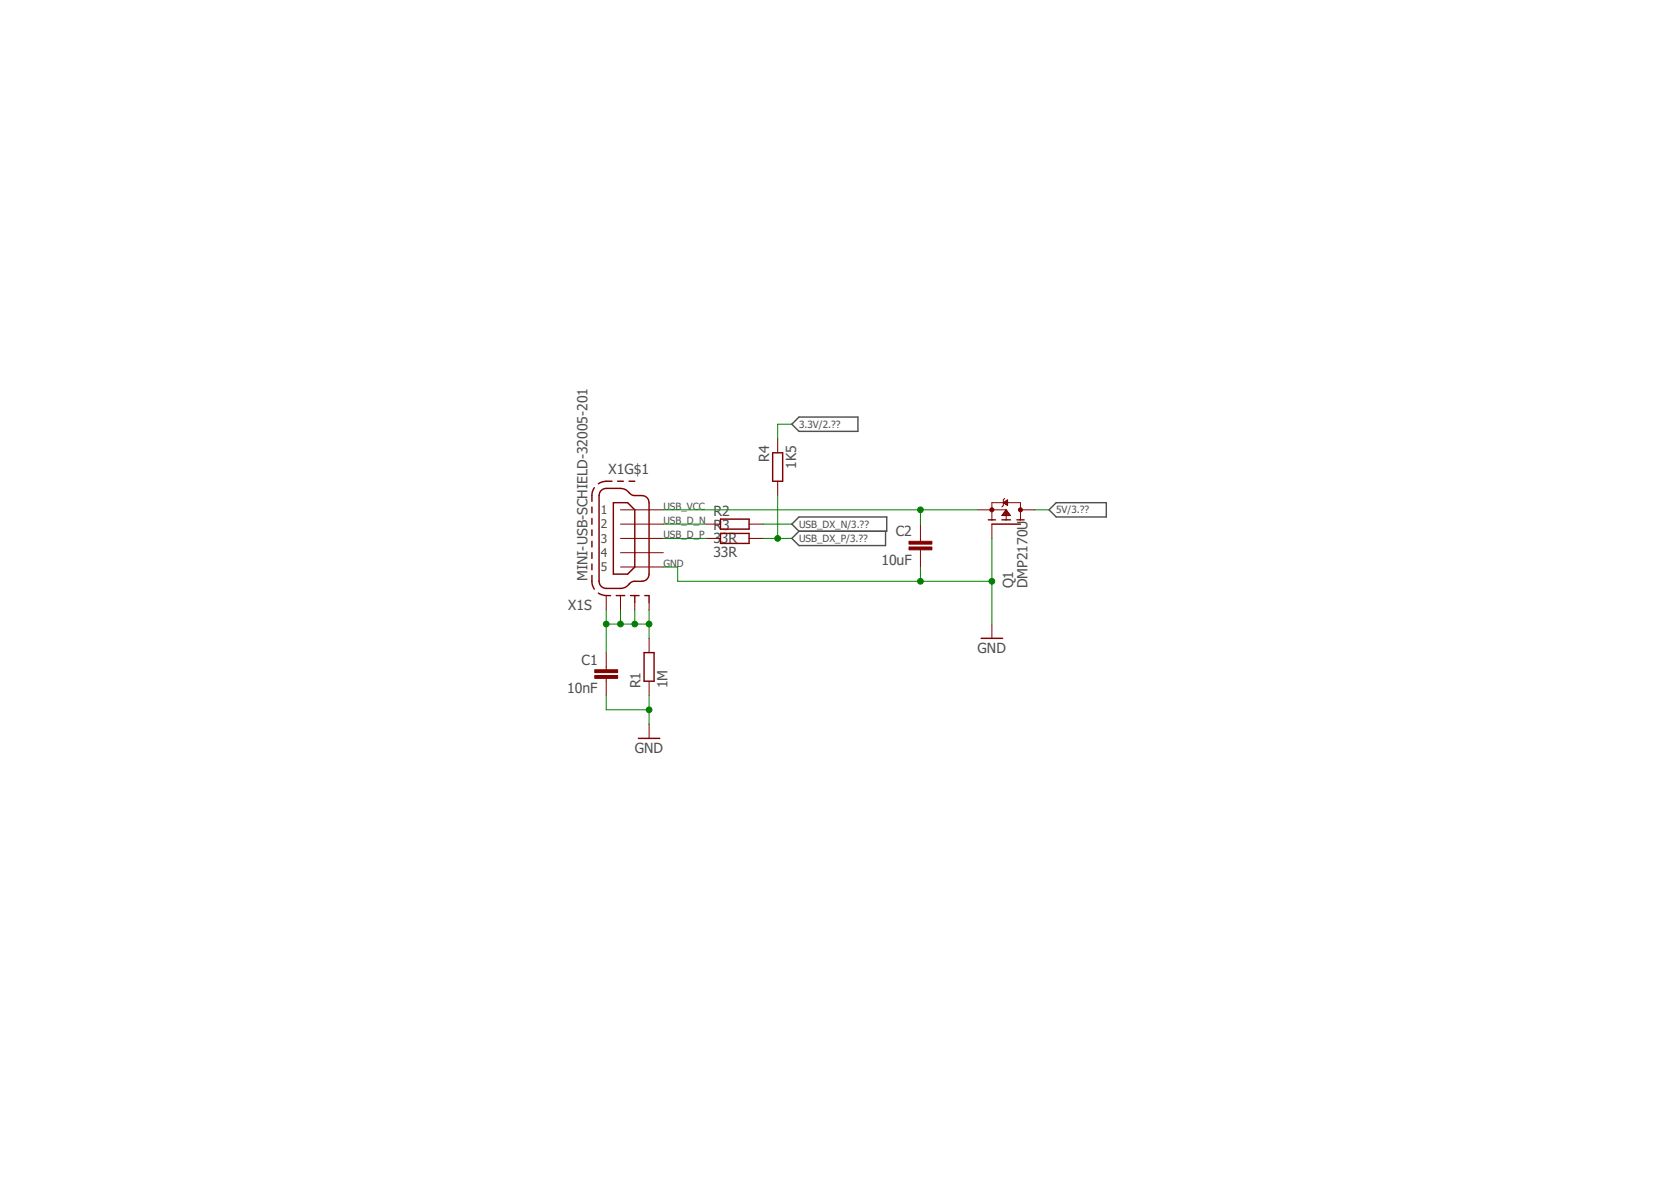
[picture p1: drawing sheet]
<svg xmlns="http://www.w3.org/2000/svg" width="297mm" height="210mm" viewBox="0 0 297 210" stroke-linecap="round" stroke-linejoin="round" font-family="sans-serif">
<path d="M140.8 75.4l1.2-1.3h10.5v2.6h-10.5zM140.8 93.2l1.2-1.3h15.6v2.5h-15.6zM142 94.4l-1.2 1.3 1.2 1.3h15.4v-2.6M186.5 90.6l1.2-1.3h9v2.6h-9z" fill="none" stroke="#505050" stroke-width=".25"/>
<g fill="none" stroke="#800000" stroke-width=".18">
<path d="M138.2 77.9v2.6M110.3 90.6h7.6M110.3 93.2h7.6M110.3 95.7h7.6M110.3 98.2h7.6M125.5 93.2h2.6M125.5 95.7h2.6M133.2 93.2h2.5M133.2 95.7h2.5M138.2 85.5v2.6M163.6 93.2v3M163.6 97.7v3.1"/>
<path d="M173.8 90.6h5.1M176.3 92.4v-3.1h5.1v3.1M176.3 93.2v2.5M178.1 91.6h1.5M178.2 91.5h1.3M178.3 91.4h1.1M178.4 89.3l.7-.5v1.1zM178.4 91.2h.9M178.4 89.3h.7M178.5 89.4h.6M178.5 91.1h.7M178.6 91h.5"/>
<path d="M178.6 89.2h.5M178.6 88.6l-.2 .2v1.1l-.3 .2M178.6 89.6h.5M178.7 90.9h.3M178.8 90.7h.2M178.8 89.1h.3M178.8 89.7h.3M178.9 90.6v1.8M178.9 90.6l.7 1h-1.5zM179 88.9h.1M179 89.8h.1M181.4 90.6h2.5"/>
<path d="M107.8 105.9v2.5M107.8 116v3M110.3 100.8h7.6M110.3 105.9v2.5M112.8 105.9v2.5M115.4 105.9v2.5M115.4 113.5v2.5M176.3 110.9v2.6M107.8 120.6v3M115.4 121.1v2.5M115.4 128.7v2.5"/>
</g>
<g fill="#800000" stroke="#800000" stroke-width=".18">
<path d="M161.6 97.2h4.1v.5h-4.1z"/>
<path d="M161.6 96.2h4.1v.5h-4.1z"/>
<path d="M105.7 120.1h4.1v.5h-4.1z"/>
<path d="M105.7 119h4.1v.5h-4.1z"/>
</g>
<g fill="none" stroke="#800000" stroke-width=".25">
<path d="M105.2 90.1v1M105.2 92.1v1.1M105.2 94.2v1M105.2 96.2v1M105.2 98.2v1.1M105.6 86.7l-.1 .3a3.6 3.6 0 0 0-.3 2.1M106.8 87.3l.4-.4 .6-.1h2.5a2.66 2.66 0 0 1 2 1.1l.5 .2a2.64 2.64 0 0 1 2.1 .2l.4 .5 .1 .5v12.7l-.1 .6-.4 .4a2.64 2.64 0 0 1-2.1 .3 2.31 2.31 0 0 0-1.5 1l-1 .3h-2.5l-.8-.3-.5-.7v-15.5zM108.8 85.5a3.7 3.7 0 0 0-2.4 .5M109 89.3h2.6l1.2 1.3v10.2l-1.2 1.2h-2.6zM109.8 85.5h1M111.8 85.5h1M128.1 92.3h5.1v1.7h-5.1z"/>
<path d="M128.1 94.8h5.1v1.8h-5.1zM137.4 80.5h1.7v5h-1.7zM175.7 92.4h1.3M176.3 93.2h5.1M178.1 92.4h1.5M180.8 92.4h1.2M105.2 102.3a3.6 3.6 0 0 0 .4 2.4M105.2 100.2v1.1M106.4 105.4l1 .4 1.1 .1M109.5 105.9h1.6M112.1 105.9h1.5M114.5 116h1.8v5.1h-1.8z"/>
<path d="M114.6 105.9h.8M174.4 113.5h3.8M113.5 131.2h3.8"/>
</g>
<g fill="#800000" stroke="#800000" stroke-width=".18">
<circle cx="176.3" cy="90.6" r=".36"/>
<circle cx="181.4" cy="90.6" r=".36"/>
</g>
<g fill="none" stroke="#008000" stroke-width=".18">
<path d="M140.8 75.4h-2.6v2.5M117.9 90.6h55.9M117.9 93.2h7.6M117.9 95.7h7.6M135.7 93.2h5.1M135.7 95.7h5.1M138.2 88.1v7.6M163.6 90.6v2.6M176.3 95.7v15.2M183.9 90.6h2.6M107.8 108.4v7.6M107.8 110.9h7.6"/>
<path d="M110.3 108.4v2.5M112.8 108.4v2.5M115.4 108.4v5.1M117.9 100.8h2.6v2.5h55.8M163.6 100.8v2.5M107.8 123.6v2.6h7.6M115.4 123.6v5.1"/>
</g>
<g fill="#008000" stroke="#008000" stroke-width=".18">
<circle cx="163.6" cy="90.6" r=".51"/>
<circle cx="163.6" cy="103.3" r=".51"/>
<circle cx="176.3" cy="103.3" r=".51"/>
<circle cx="115.4" cy="126.2" r=".51"/>
<circle cx="138.2" cy="95.7" r=".51"/>
<circle cx="110.3" cy="110.9" r=".51"/>
<circle cx="107.8" cy="110.9" r=".51"/>
<circle cx="112.8" cy="110.9" r=".51"/>
<circle cx="115.4" cy="110.9" r=".51"/>
</g>
<g font-size="2.5" fill="#505050">
<text x="136.7" y="82.1" transform="rotate(-90 136.7 82.1)">R4</text>
<text x="141.5" y="83.4" transform="rotate(-90 141.5 83.4)">1K5</text>
<text x="108.2" y="84.3">X1G$1</text>
<text x="126.8" y="91.7">R2</text>
<text x="126.8" y="94.2">R3</text>
<text x="159.2" y="95.3">C2</text>
<text x="126.8" y="96.5">33R</text>
<text x="126.8" y="99">33R</text>
<text x="156.7" y="100.4">10uF</text>
<text x="104.5" y="103.3" transform="rotate(-90 104.5 103.3)">MINI-USB-SCHIELD-32005-201</text>
<text x="180.1" y="104.6" transform="rotate(-90 180.1 104.6)">Q1</text>
<text x="182.7" y="104.6" transform="rotate(-90 182.7 104.6)">DMP2170U</text>
<text x="101" y="108.4">X1S</text>
<text x="103.4" y="118.2">C1</text>
<text x="173.8" y="116">GND</text>
<text x="100.8" y="123.2">10nF</text>
<text x="113.9" y="122.3" transform="rotate(-90 113.9 122.3)">R1</text>
<text x="118.7" y="122.3" transform="rotate(-90 118.7 122.3)">1M</text>
<text x="112.8" y="133.8">GND</text>
</g>
<g font-size="2.1" fill="#505050">
<text x="106.8" y="91.4">1</text>
<text x="106.8" y="93.9">2</text>
<text x="106.8" y="96.5">3</text>
<text x="106.8" y="99">4</text>
<text x="106.8" y="101.5">5</text>
</g>
<g font-size="1.8" fill="#505050">
<text x="142" y="76">3.3V/2.??</text>
<text x="117.9" y="90.6">USB_VCC</text>
<text x="117.9" y="93.2">USB_D_N</text>
<text x="117.9" y="95.7">USB_D_P</text>
<text x="142" y="93.8">USB_DX_N/3.??</text>
<text x="187.7" y="91.3">5V/3.??</text>
<text x="117.9" y="100.8">GND</text>
<text x="142" y="96.3">USB_DX_P/3.??</text>
</g>
</svg>
